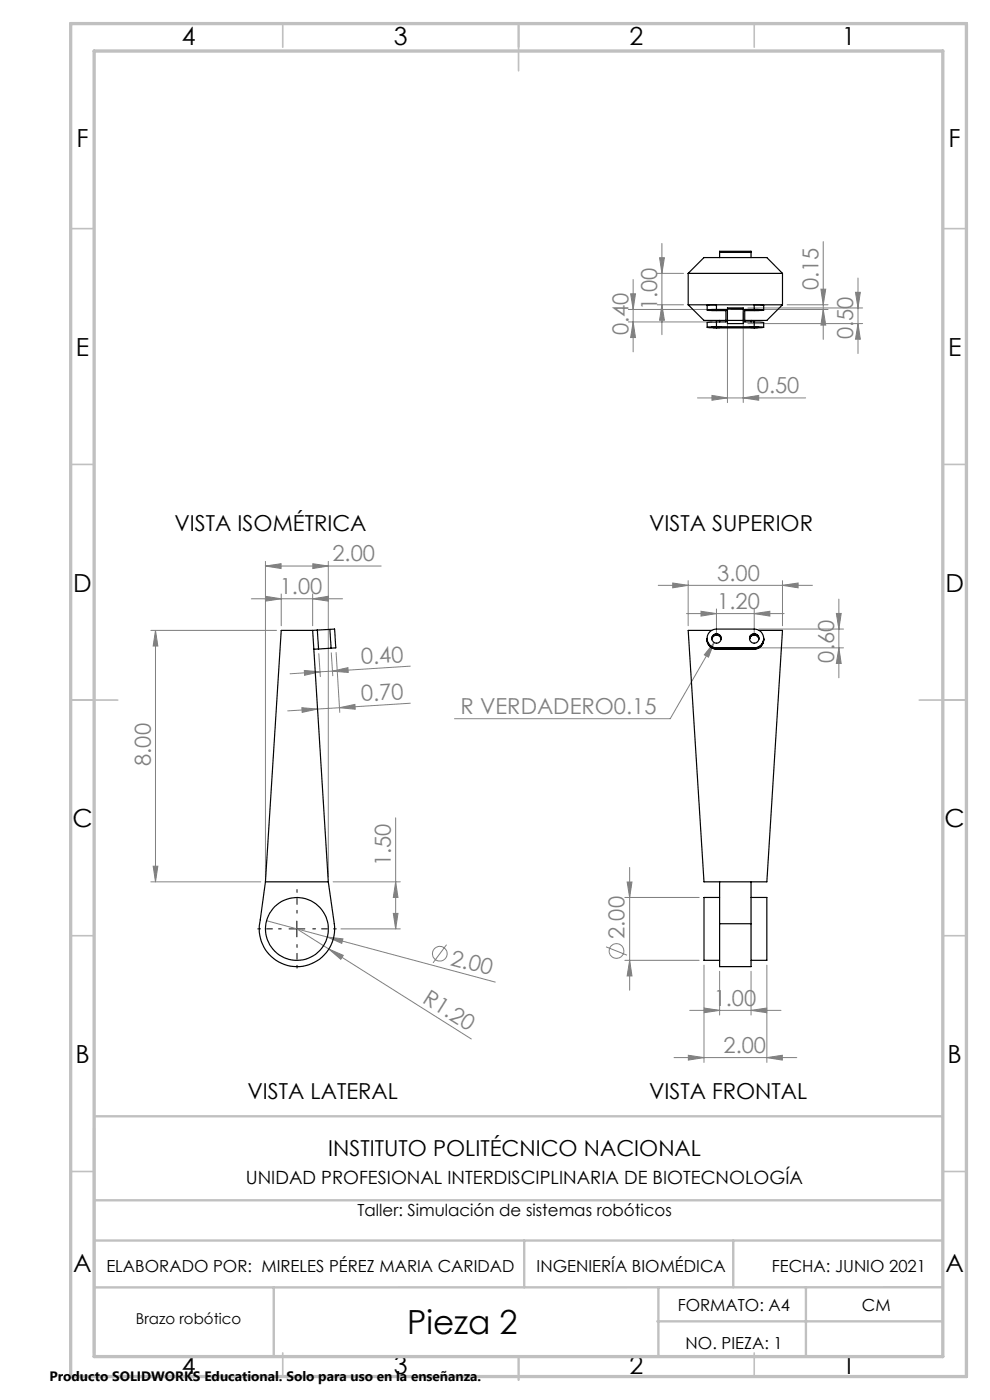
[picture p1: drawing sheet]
<svg xmlns="http://www.w3.org/2000/svg" width="210mm" height="297mm" viewBox="0 0 210 297" stroke-linecap="round" stroke-linejoin="round" font-family="sans-serif">
<g fill="none" stroke="#808080" stroke-width=".21">
<path d="M134.3 59.3v15.3M139.4 58h5.6M139.9 54.7h1l-.5 3.3zM140.4 51.6v19.4M174.6 51.3v20.7M182 59v16M133.3 65.6h17.7M133.3 68.3h17.7M133.8 62.3h1l-.5 3.3zM134.3 68.3l.5 3.3h-1zM139.4 64.7h5.6M140.4 64.7l.5 3.2h-1z"/>
<path d="M154.3 66.3v19.1M155 65.6h20.6M157.7 66.3v19.1M158.6 68.6h24.4M158.6 65.3h24.4M167 64.7h8.6M174.1 61.3h1.1l-.6 3.4zM174.6 65.6l.6 3.4h-1.1zM181.5 62h1l-.5 3.3zM182 68.6l.5 3.4h-1zM148 84.4h22.9M151 83.9l3.3 .5-3.3 .5z"/>
<path d="M157.7 84.4l3.2-.5v1zM56.3 119.1v67M66.4 119.6l3.2 .5-3.2 .5zM69.6 119.1v67M32 133.7h26.7M33 133.7l.5 3.4h-1zM33 133.7v53.4M53.3 127h19.4M56.3 120.1l3.3-.5v1zM56.3 120.1h24.6M56.3 126.5l3.4 .5-3.4 .5zM59.7 126v6.7"/>
<path d="M66.3 127l3.3-.5v1zM66.3 126v6.7M67.6 138.7l.3 4.8M70.3 138.5l.3 4.9M71.3 138.4l.8 12.7M139.6 124.2h32.7M142.7 123.7l3.3 .5-3.3 .5zM145.6 130.2h20.7M146 123.2v9.5M148.7 129.7l3.3 .5-3.3 .5zM151.5 136.3l-1.2 3.1-.9-.5zM151.5 136.3l-9.3 16.2h-45.8"/>
<path d="M152 129.2v5.2M160 130.2l3.3-.5v1zM160 129.2v5.2M161 133.5h17.9M161 137.4h17.9M166 124.2l3.3-.5v1zM166 123.2v9.5M177.4 130.1h1l-.5 3.4zM177.9 127.1v16.7M177.9 137.4l.5 3.4h-1zM64 150.1l3.3 .3-3.2 .7zM64.6 142.2l3.3 .3-3.3 .8z"/>
<path d="M67.9 142.5l-6.4 .4M70.5 142.4l3.3-.8 .1 1.1zM70.5 142.4l-2.6 .1M72 150.1l3.3-.7 .1 1.1zM87 141.3l-16.5 1.1M87 149.2l-26 1.6M83.9 173.5v23.6M32 187.1h23.3M32.5 183.8h1l-.5 3.3zM56.6 195.3l12.8 3.5M63 197.1l6.7 4.2M69.4 198.8l3.3 .4-.2 .9z"/>
<path d="M69.4 198.8l35.7 9.5M70.7 187.1h14.2M72.3 197.1h12.6M83.4 193.8h1l-.5 3.3zM83.9 187.1l.5 3.3h-1zM132.5 190.4h15.8M133 187.1h1.1l-.5 3.3zM133.6 184v26.1M69.7 201.3l3.1 1.4-.5 .8zM69.7 201.3l30.3 19.1M94.7 200.4l-2.8 3.9M128.6 200.9l4.4 1.7"/>
<path d="M132.5 203.7h15.8M133.6 203.7l.5 3.3h-1.1zM146.3 214.3h19.4M149.3 204.7v20.7M149.4 213.9l3.2 .4-3.2 .5zM152.6 206.1v9.2M159.3 214.3l3.3-.4v.9zM159.3 206.1v9.2M162.7 204.7v20.7M143 224.4h26M146 223.9l3.3 .5-3.3 .5zM162.7 224.4l3.2-.5v1z"/>
<circle cx="93.3" cy="202.3" r="1.56"/>
<circle cx="130.8" cy="201.8" r="1.55"/>
</g>
<path d="M59.7 197.1h-5M63 193.7v-5M66.3 197.1h5M63 200.4v5" fill="none" stroke="#000" stroke-width=".21" stroke-dasharray="15.2 1.3 1.3 1.3" stroke-dashoffset="14.6"/>
<path d="M61.3 197.1h3.4M63 195.4v3.4" fill="none" stroke="#000" stroke-width=".21"/>
<g fill="none" stroke="#c0c0c0" stroke-width=".35">
<path d="M60 5v5M110 5v10M160 5v5M15 48.5h5M200 48.5h5M15 98.5h5M200 98.5h5M15 148.5h10M195 148.5h10M15 198.5h5M200 198.5h5M15 248.5h5"/>
<path d="M200 248.5h5M60 287v5M110 287.8v5M160 287v5"/>
</g>
<path d="M20 236.8h180M20 239.4v47.6M20 254.6h180M20 263.2h180M58.1 273.1v14.7M111.2 263.2v9.9M139.7 273.1v14.7M155.5 263.2v9.9M171 273.1v14.7M200 273.1h-180M139.4 280.3h60.6" fill="none" stroke="#c0c0c0" stroke-width=".5"/>
<path d="M15 5h190v287h-190zM20 10.8h180v277h-180z" fill="none" stroke="#c0c0c0" stroke-width=".7"/>
<g fill="#808080">
<path d="M69.7 201.3l3.1 1.4-.5 .8z"/>
<path d="M69.4 198.8l3.3 .4-.2 .9z"/>
<path d="M157.7 84.4l3.2-.5v1zM151 83.9l3.3 .5-3.3 .5z"/>
<path d="M142.7 123.7l3.3 .5-3.3 .5zM166 124.2l3.3-.5v1zM149.4 213.9l3.2 .4-3.2 .5zM159.3 214.3l3.3-.4v.9zM146 223.9l3.3 .5-3.3 .5zM162.7 224.4l3.2-.5v1zM151.5 136.3l-2.1 2.6 .9 .5zM56.3 126.5l3.4 .5-3.4 .5zM66.3 127l3.3-.5v1zM56.3 120.1l3.3-.5v1zM66.4 119.6l3.2 .5-3.2 .5z"/>
<path d="M148.7 129.7l3.3 .5-3.3 .5zM160 130.2l3.3-.5v1z"/>
<path d="M64.6 142.2l3.3 .3-3.3 .8zM70.5 142.4l3.3-.8 .1 1.1z"/>
<path d="M72 150.1l3.3-.7 .1 1.1zM64 150.1l3.3 .3-3.2 .7z"/>
<path d="M182 68.6l.5 3.4h-1zM181.5 62h1l-.5 3.3z"/>
<path d="M174.6 65.6l.6 3.4h-1.1zM174.1 61.3h1.1l-.6 3.4z"/>
<path d="M177.4 130.1h1l-.5 3.4zM177.9 137.4l.5 3.4h-1z"/>
<path d="M133 187.1h1.1l-.5 3.3zM133.6 203.7l.5 3.3h-1.1zM133.8 62.3h1l-.5 3.3zM134.3 68.3l.5 3.3h-1zM139.9 54.7h1l-.5 3.3zM140.4 64.7l.5 3.2h-1zM83.9 187.1l.5 3.3h-1zM83.4 193.8h1l-.5 3.3zM33 133.7l.5 3.4h-1zM32.5 183.8h1l-.5 3.3z"/>
</g>
<g fill="none" stroke="#000" stroke-width=".25">
<path d="M146 58h20M146 58v6.7M146 58l3.3-3.4h13.4l3.3 3.4M152.6 53.5v-.2h6.7v.2M152.6 53.5v1.1M152.6 53.5h6.7M159.3 53.5v1.1M166 58v6.7M146 64.7h20M146 64.7l3.3 3.3h4.7M151 69.4h2zM151 65.8h2z"/>
<path d="M152 69.3l-2 .2h12l-2-.2M152 68.3l-2 .1v1M152 65.6v-.9h-1.3l-.7 .1v1M152 65.6l-2 .2 4 .1M152 68.3v1M152 65.6h2v2.7h-2M152 69.3h8M152.6 68v.3M154.3 65.3h3.4v3.3h-3.4zM154.3 65.6h3.4M154.3 68h3.4M159 69.4l2 .1z"/>
<path d="M159 65.8h2zM159.3 68v.3M160 68.3l2 .1v1M160 65.6v-.9h1.2l.8 .1v1M160 65.6l2 .2-4 .1M160 68.3v1M160 65.6h-2v2.7h2M166 64.7l-3.3 3.3h-4.7M66.3 133.7h-6.6l-3.4 53.4M66.3 133.7l3.3 53.4M67.3 133.7l.3 4M67.3 133.7h-1"/>
<path d="M67.6 137.7h-1M70 133.5h1v.8l.2 3.1-1 .1M70 133.5l.2 4M70 133.5l-2.7 .2M70.2 137.5l-2.6 .2M150 135.4a2 2 0 0 0 2 2.1M150 135.7a1.95 1.95 0 0 0 2 2M150 135.6a2.04 2.04 0 0 0 2 2.1M151 133.7h-5l3.3 53.4h13.4l3.3-53.4h-5M151 135.5a1.01 1.01 0 0 1 1-1 1.01 1.01 0 0 1 1 1M151 135.6a.99 .99 0 0 1 1-.9 .99 .99 0 0 1 1 .9M151 135.6a1 1 0 0 1 1-.8 1 1 0 0 1 1 .8"/>
<path d="M152 137.4a1.99 1.99 0 0 1-2-2 1.99 1.99 0 0 1 2-1.9h8a1.99 1.99 0 0 1 2 1.9 1.99 1.99 0 0 1-2 2M152 137.4h8M152 137.5h2v.2h-2M152 137.7h8M152 137.4v.1M152 137.7h.1M154.3 137.5v.2h3.4v-.2M159 135.5a.99 .99 0 0 1 1-1 .99 .99 0 0 1 1 1M159 135.6a.99 .99 0 0 1 1-.9 .99 .99 0 0 1 1 .9M159 135.6a1 1 0 0 1 1-.8 1 1 0 0 1 1 .8M160 137.4v.1M160 137.7h.1"/>
<path d="M160 137.5h-2v.2h2M162 135.4a2.08 2.08 0 0 1-2 2.1M162 135.7a2.02 2.02 0 0 1-2 2M162 135.6a2.04 2.04 0 0 1-2 2.1M56.3 187.1l-1.1 8a8 8 0 0 0 7.3 10 8 8 0 0 0 8.4-9.1l-1.3-8.9M56.3 187.1h13.3M152.6 196v9.1h6.7v-9.1M152.6 190.4h-3.3v13.3h3.3M152.6 196h6.7M152.6 187.1v8.9M159.3 190.4h3.4v13.3h-3.4M159.3 187.1v8.9"/>
<circle cx="152" cy="135.4" r="1"/>
<circle cx="160" cy="135.4" r="1.01"/>
<circle cx="63" cy="197.1" r="6.7"/>
</g>
<text font-size="7.1" x="86.4" y="283">Pieza 2</text>
<g font-size="5.3">
<text x="38.5" y="9.5">4</text>
<text x="83.5" y="9.5">3</text>
<text x="133.6" y="9.5">2</text>
<text x="178.6" y="9.5">1</text>
<text x="16.2" y="31.3">F</text>
<text x="201.2" y="31.3">F</text>
<text x="16.1" y="75.5">E</text>
<text x="201.1" y="75.5">E</text>
<text x="15.5" y="125.5">D</text>
<text x="200.5" y="125.5">D</text>
<text x="15.4" y="175.5">C</text>
<text x="200.4" y="175.5">C</text>
<text x="16" y="225.5">B</text>
<text x="201" y="225.5">B</text>
<text x="15.5" y="269.8">A</text>
<text x="200.5" y="269.8">A</text>
<text x="38.5" y="291.5">4</text>
<text x="83.5" y="291.5">3</text>
<text x="133.6" y="291.5">2</text>
<text x="178.6" y="291.5">1</text>
</g>
<g font-size="4.7" fill="#808080">
<text x="139.4" y="65.8" transform="rotate(-90 139.4 65.8)">1.00</text>
<text x="173.6" y="61.6" transform="rotate(-90 173.6 61.6)">0.15</text>
<text x="133.3" y="71.2" transform="rotate(-90 133.3 71.2)">0.40</text>
<text x="181" y="72" transform="rotate(-90 181 72)">0.50</text>
<text x="160.5" y="83.4">0.50</text>
<text x="70.5" y="119.1">2.00</text>
<text x="59.3" y="126">1.00</text>
<text x="152.1" y="123.2">3.00</text>
<text x="152.1" y="129.2">1.20</text>
<text x="76.7" y="141" transform="rotate(-4 76.7 141)">0.40</text>
<text x="176.9" y="140.6" transform="rotate(-90 176.9 140.6)">0.60</text>
<text x="76.7" y="148.8" transform="rotate(-4 76.7 148.8)">0.70</text>
<text x="97.7" y="151.4">R VERDADERO0.15</text>
<text x="32" y="162.5" transform="rotate(-90 32 162.5)">8.00</text>
<text x="82.9" y="183.8" transform="rotate(-90 82.9 183.8)">1.50</text>
<text x="132.5" y="199.2" transform="rotate(-90 132.5 199.2)">2.00</text>
<text x="95.3" y="204.6" transform="rotate(15 95.3 204.6)">2.00</text>
<text x="89.4" y="212.5" transform="rotate(32 89.4 212.5)">R1.20</text>
<text x="151.4" y="213.3">1.00</text>
<text x="153.5" y="223.3">2.00</text>
</g>
<g font-size="4.7">
<text x="37" y="112.7">VISTA ISOMÉTRICA</text>
<text x="137.7" y="112.7">VISTA SUPERIOR</text>
<text x="52.5" y="233.2">VISTA LATERAL</text>
<text x="137.7" y="233.2">VISTA FRONTAL</text>
<text x="69.6" y="245.3">INSTITUTO POLITÉCNICO NACIONAL</text>
</g>
<text font-size="3.9" x="52.1" y="251.2">UNIDAD PROFESIONAL INTERDISCIPLINARIA DE BIOTECNOLOGÍA</text>
<g font-size="3.5">
<text x="75.8" y="258">Taller: Simulación de sistemas robóticos</text>
<text x="22.6" y="269.7">ELABORADO POR: MIRELES PÉREZ MARIA CARIDAD</text>
<text x="113.8" y="269.7">INGENIERÍA BIOMÉDICA</text>
<text x="163.7" y="269.7">FECHA: JUNIO 2021</text>
<text x="143.8" y="278.2">FORMATO: A4</text>
<text x="182.8" y="278.2">CM</text>
<text x="145.4" y="286.2">NO. PIEZA: 1</text>
</g>
<text font-size="3.2" x="28.8" y="280.8">Brazo robótico</text>
<text font-size="2.9" x="10.5" y="292.9">Producto SOLIDWORKS Educational. Solo para uso en la enseñanza.</text>
</svg>
